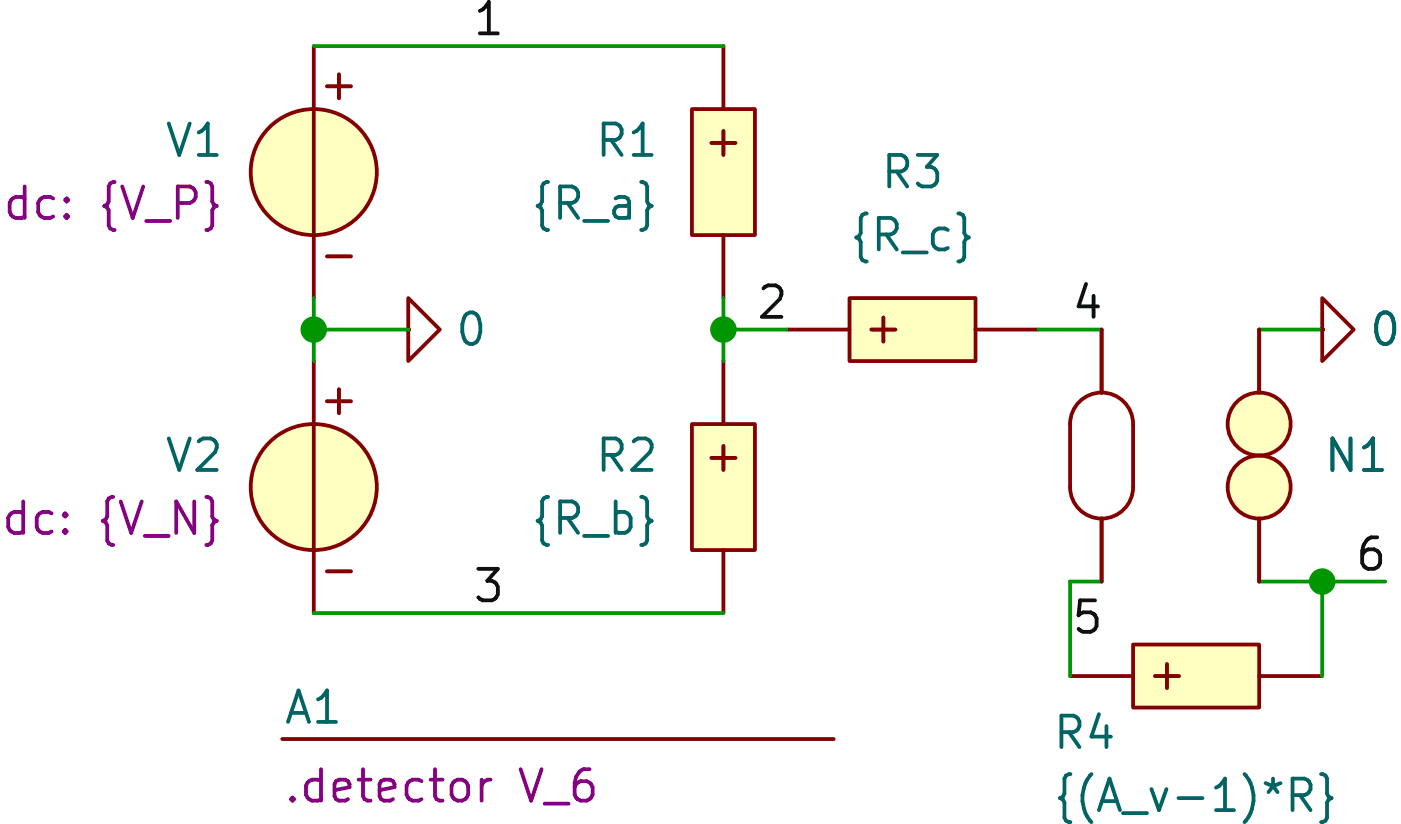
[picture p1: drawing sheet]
(kicad_sch
 (version 20231120)
 (generator "eeschema")
 (generator_version "8.0")
 (paper "A4")
 (title_block
  (title "VampBiasNullor"))
 (lib_symbols
  (symbol "SLiCAP:Command"
   (pin_numbers hide)
   (pin_names
    (offset 0) hide) (exclude_from_sim no) (in_bom yes) (on_board yes)
   (property "Reference" "A?" (at 0 1.27 0) (do_not_autoplace) (effects (font (size 1.27 1.27)) (justify left)))
   (property "Value" "" (at 0 -0.635 0) (effects (font (size 1.27 1.27)) (justify left) (hide yes)))
   (property "Footprint" "" (at 0 -1.27 0) (effects (font (size 1.27 1.27)) (justify left) (hide yes)))
   (property "Datasheet" "" (at 0 -1.27 0) (effects (font (size 1.27 1.27)) (justify left) (hide yes)))
   (property "Description" "SLiCAP command (.lib, .param, .model. subckt}" (at 23.114 -4.064 0) (effects (font (size 1.27 1.27)) (hide yes)))
   (property "command" "?" (at 0 -1.905 0) (do_not_autoplace) (effects (font (size 1.27 1.27)) (justify left)))
   (symbol "Command_0_1"
    (polyline (pts (xy 0 0) (xy 22.225 0)) (stroke (width 0) (type default)) (fill (type none)))))
  (symbol "SLiCAP:GND"
   (power)
   (pin_numbers hide)
   (pin_names
    (offset 0) hide) (exclude_from_sim no) (in_bom yes) (on_board yes)
   (property "Reference" "#0" (at 0 -5.08 0) (effects (font (size 1.27 1.27)) (hide yes)))
   (property "Value" "0" (at 0 -2.54 0) (do_not_autoplace) (effects (font (size 1.27 1.27))))
   (property "Footprint" "" (at 0 0 0) (effects (font (size 1.27 1.27)) (hide yes)))
   (property "Datasheet" "" (at 0 -10.16 0) (effects (font (size 1.27 1.27)) (hide yes)))
   (property "Description" "0V reference potential" (at 0 -7.62 0) (effects (font (size 1.27 1.27)) (hide yes)))
   (symbol "GND_0_1"
    (polyline (pts (xy -1.27 0) (xy 0 -1.27) (xy 1.27 0) (xy -1.27 0)) (stroke (width 0) (type default)) (fill (type none))))
   (symbol "GND_1_1"
    (pin power_in line (at 0 0 0) (length 0) (name "~" (effects (font (size 1.016 1.016)))) (number "1" (effects (font (size 1.016 1.016)))))))
  (symbol "SLiCAP:N"
   (pin_numbers hide)
   (pin_names
    (offset 0) hide) (exclude_from_sim no) (in_bom yes) (on_board yes)
   (property "Reference" "N?" (at 1.905 0 0) (effects (font (size 1.27 1.27)) (justify left)))
   (property "Value" "" (at 6.35 -0.635 0) (effects (font (size 1.27 1.27)) (justify left) (hide yes)))
   (property "Footprint" "" (at 0 -1.27 0) (effects (font (size 1.27 1.27)) (justify left) (hide yes)))
   (property "Datasheet" "" (at 0 -1.27 0) (effects (font (size 1.27 1.27)) (justify left) (hide yes)))
   (property "Description" "Nullor" (at 5.08 -4.064 0) (effects (font (size 1.27 1.27)) (hide yes)))
   (property "model" "N" (at 1.905 -1.905 0) (show_name) (effects (font (size 1.27 1.27)) (justify left) (hide yes)))
   (symbol "N_0_1"
    (arc (start -7.62 -1.27) (mid -7.248 -2.168) (end -6.35 -2.54) (stroke (width 0) (type default)) (fill (type none)))
    (arc (start -6.35 -2.54) (mid -5.452 -2.168) (end -5.08 -1.27) (stroke (width 0) (type default)) (fill (type none)))
    (arc (start -6.3499 2.5401) (mid -7.2479 2.1681) (end -7.6199 1.2701) (stroke (width 0) (type default)) (fill (type none)))
    (arc (start -5.0799 1.2701) (mid -5.4519 2.1681) (end -6.3499 2.5401) (stroke (width 0) (type default)) (fill (type none)))
    (polyline (pts (xy -7.62 1.27) (xy -7.62 -1.27)) (stroke (width 0) (type default)) (fill (type none))))
   (symbol "N_1_0"
    (pin power_out line (at 0 5.08 270) (length 2.54) (name "outP" (effects (font (size 1.27 1.27)))) (number "1" (effects (font (size 1.27 1.27)))))
    (pin power_out line (at 0 -5.08 90) (length 2.54) (name "outN" (effects (font (size 1.27 1.27)))) (number "2" (effects (font (size 1.27 1.27))))))
   (symbol "N_1_1"
    (circle (center 0 -1.27) (radius 1.27) (stroke (width 0) (type default)) (fill (type background)))
    (polyline (pts (xy -5.08 1.27) (xy -5.08 -1.27)) (stroke (width 0) (type default)) (fill (type background)))
    (circle (center 0 1.27) (radius 1.27) (stroke (width 0) (type default)) (fill (type background)))
    (pin input line (at -6.35 5.08 270) (length 2.54) (name "inp" (effects (font (size 1.27 1.27)))) (number "3" (effects (font (size 1.27 1.27)))))
    (pin input line (at -6.35 -5.08 90) (length 2.54) (name "inN" (effects (font (size 1.27 1.27)))) (number "4" (effects (font (size 1.27 1.27)))))))
  (symbol "SLiCAP:R"
   (pin_numbers hide)
   (pin_names
    (offset 1.016) hide) (exclude_from_sim no) (in_bom yes) (on_board yes)
   (property "Reference" "R?" (at 1.905 3.81 0) (effects (font (size 1.27 1.27)) (justify left)))
   (property "Value" "?" (at 1.905 1.905 0) (show_name) (effects (font (size 1.27 1.27)) (justify left)))
   (property "Footprint" "" (at 0.635 -3.175 0) (effects (font (size 1.27 1.27)) (hide yes)))
   (property "Datasheet" "" (at 0.635 -3.175 0) (effects (font (size 1.27 1.27)) (hide yes)))
   (property "Description" "Resistor (cannot have zero resistance)" (at 21.082 -5.842 0) (effects (font (size 1.27 1.27)) (hide yes)))
   (property "model" "R" (at 1.905 -3.81 0) (show_name) (effects (font (size 1.27 1.27)) (justify left) (hide yes)))
   (property "noisetemp" "0" (at 1.905 0 0) (show_name) (effects (font (size 1.27 1.27)) (justify left)))
   (property "noiseflow" "0" (at 15.24 0 0) (show_name) (effects (font (size 1.27 1.27)) (justify left)))
   (property "dcvar" "0" (at 1.905 -1.905 0) (show_name) (effects (font (size 1.27 1.27)) (justify left)))
   (property "dcvarlot" "0" (at 15.24 -1.905 0) (show_name) (effects (font (size 1.27 1.27)) (justify left)))
   (symbol "R_0_0"
    (text "+" (at 0 1.27 0) (effects (font (size 1.27 1.27)))))
   (symbol "R_1_0"
    (pin passive line (at 0 5.08 270) (length 2.54) (name "1" (effects (font (size 1.27 1.27)))) (number "1" (effects (font (size 1.27 1.27)))))
    (pin passive line (at 0 -5.08 90) (length 2.54) (name "2" (effects (font (size 1.27 1.27)))) (number "2" (effects (font (size 1.27 1.27))))))
   (symbol "R_1_1"
    (rectangle (start -1.27 2.54) (end 1.27 -2.54) (stroke (width 0) (type solid)) (fill (type background)))))
  (symbol "SLiCAP:V"
   (pin_numbers hide)
   (pin_names
    (offset 0) hide) (exclude_from_sim no) (in_bom yes) (on_board yes)
   (property "Reference" "V?" (at 3.175 4.445 0) (effects (font (size 1.27 1.27)) (justify left)))
   (property "Value" "?" (at 3.175 2.54 0) (show_name) (effects (font (size 1.27 1.27)) (justify left)))
   (property "Footprint" "" (at 0 -1.27 0) (effects (font (size 1.27 1.27)) (justify left) (hide yes)))
   (property "Datasheet" "" (at 0 -1.27 0) (effects (font (size 1.27 1.27)) (justify left) (hide yes)))
   (property "Description" "Independent voltage source" (at 16.51 -7.112 0) (effects (font (size 1.27 1.27)) (hide yes)))
   (property "noise" "0" (at 3.175 -3.175 0) (show_name) (effects (font (size 1.27 1.27)) (justify left)))
   (property "dc" "0" (at 3.175 0.635 0) (show_name) (effects (font (size 1.27 1.27)) (justify left)))
   (property "dcvar" "0" (at 3.175 -1.27 0) (show_name) (effects (font (size 1.27 1.27)) (justify left)))
   (property "model" "V" (at 3.175 -5.08 0) (show_name) (effects (font (size 1.27 1.27)) (justify left) (hide yes)))
   (symbol "V_0_0"
    (text "+" (at -1.016 3.556 0) (effects (font (size 1.27 1.27))))
    (text "-" (at -1.016 -3.302 0) (effects (font (size 1.27 1.27))))
    (pin power_out line (at 0 5.08 270) (length 2.54) (name "p" (effects (font (size 1.27 1.27)))) (number "1" (effects (font (size 1.27 1.27)))))
    (pin power_out line (at 0 -5.08 90) (length 2.54) (name "n" (effects (font (size 1.27 1.27)))) (number "2" (effects (font (size 1.27 1.27))))))
   (symbol "V_0_1"
    (polyline (pts (xy 0 2.54) (xy 0 -2.54)) (stroke (width 0) (type solid)) (fill (type none))))
   (symbol "V_1_0"
    (circle (center 0 0) (radius 2.54) (stroke (width 0) (type solid)) (fill (type background))))))
 (junction
  (at 77.47 52.07)
  (diameter 0)
  (color 0 0 0 0))
 (junction
  (at 60.96 52.07)
  (diameter 0)
  (color 0 0 0 0))
 (junction
  (at 101.6 62.23)
  (diameter 0)
  (color 0 0 0 0))
 (wire
  (pts (xy 91.44 62.23) (xy 91.44 66.04))
  (stroke (width 0) (type default)))
 (wire
  (pts (xy 60.96 52.07) (xy 64.77 52.07))
  (stroke (width 0) (type default)))
 (wire
  (pts (xy 60.96 52.07) (xy 60.96 50.8))
  (stroke (width 0) (type default)))
 (wire
  (pts (xy 101.6 62.23) (xy 104.14 62.23))
  (stroke (width 0) (type default)))
 (wire
  (pts (xy 92.71 62.23) (xy 91.44 62.23))
  (stroke (width 0) (type default)))
 (wire
  (pts (xy 77.47 53.34) (xy 77.47 52.07))
  (stroke (width 0) (type default)))
 (wire
  (pts (xy 99.06 62.23) (xy 101.6 62.23))
  (stroke (width 0) (type default)))
 (wire
  (pts (xy 90.17 52.07) (xy 92.71 52.07))
  (stroke (width 0) (type default)))
 (wire
  (pts (xy 60.96 40.64) (xy 77.47 40.64))
  (stroke (width 0) (type default)))
 (wire
  (pts (xy 77.47 50.8) (xy 77.47 52.07))
  (stroke (width 0) (type default)))
 (wire
  (pts (xy 99.06 52.07) (xy 101.6 52.07))
  (stroke (width 0) (type default)))
 (wire
  (pts (xy 77.47 52.07) (xy 80.01 52.07))
  (stroke (width 0) (type default)))
 (wire
  (pts (xy 101.6 62.23) (xy 101.6 66.04))
  (stroke (width 0) (type default)))
 (wire
  (pts (xy 60.96 63.5) (xy 77.47 63.5))
  (stroke (width 0) (type default)))
 (wire
  (pts (xy 60.96 53.34) (xy 60.96 52.07))
  (stroke (width 0) (type default)))
 (label "5"
  (at 91.44 64.77 0)
  (fields_autoplaced yes)
  (effects (font (size 1.27 1.27)) (justify left bottom)))
 (label "2"
  (at 78.74 52.07 0)
  (fields_autoplaced yes)
  (effects (font (size 1.27 1.27)) (justify left bottom)))
 (label "6"
  (at 102.87 62.23 0)
  (fields_autoplaced yes)
  (effects (font (size 1.27 1.27)) (justify left bottom)))
 (label "4"
  (at 91.44 52.07 0)
  (fields_autoplaced yes)
  (effects (font (size 1.27 1.27)) (justify left bottom)))
 (label "3"
  (at 67.31 63.5 0)
  (fields_autoplaced yes)
  (effects (font (size 1.27 1.27)) (justify left bottom)))
 (label "1"
  (at 67.31 40.64 0)
  (fields_autoplaced yes)
  (effects (font (size 1.27 1.27)) (justify left bottom)))
 (symbol
  (lib_id "SLiCAP:V")
  (at 60.96 45.72 0)
  (mirror y)
  (unit 1)
  (exclude_from_sim no)
  (in_bom yes)
  (on_board yes)
  (dnp no)
  (property "Reference" "V1" (at 57.404 44.45 0) (effects (font (size 1.27 1.27)) (justify left)))
  (property "Value" "0" (at 57.15 43.0529 0) (effects (font (size 1.27 1.27)) (justify left) (hide yes)))
  (property "Footprint" "" (at 60.96 46.99 0) (effects (font (size 1.27 1.27)) (justify left) (hide yes)))
  (property "Datasheet" "" (at 60.96 46.99 0) (effects (font (size 1.27 1.27)) (justify left) (hide yes)))
  (property "Description" "Independent voltage source" (at 44.45 52.832 0) (effects (font (size 1.27 1.27)) (hide yes)))
  (property "noise" "0" (at 57.15 44.3229 0) (show_name yes) (effects (font (size 1.27 1.27)) (justify left) (hide yes)))
  (property "dc" "{V_P}" (at 57.404 46.99 0) (show_name yes) (effects (font (size 1.27 1.27)) (justify left)))
  (property "dcvar" "0" (at 57.15 48.1329 0) (show_name yes) (effects (font (size 1.27 1.27)) (justify left) (hide yes)))
  (property "model" "V" (at 57.785 50.8 0) (show_name yes) (effects (font (size 1.27 1.27)) (justify left) (hide yes)))
  (pin "2")
  (pin "1"))
 (symbol
  (lib_id "SLiCAP:R")
  (at 77.47 58.42 0)
  (mirror y)
  (unit 1)
  (exclude_from_sim no)
  (in_bom yes)
  (on_board yes)
  (dnp no)
  (fields_autoplaced yes)
  (property "Reference" "R2" (at 74.93 57.1499 0) (effects (font (size 1.27 1.27)) (justify left)))
  (property "Value" "{R_b}" (at 74.93 59.6899 0) (effects (font (size 1.27 1.27)) (justify left)))
  (property "Footprint" "" (at 76.835 61.595 0) (effects (font (size 1.27 1.27)) (hide yes)))
  (property "Datasheet" "" (at 76.835 61.595 0) (effects (font (size 1.27 1.27)) (hide yes)))
  (property "Description" "Resistor (cannot have zero resistance)" (at 56.388 64.262 0) (effects (font (size 1.27 1.27)) (hide yes)))
  (property "model" "R" (at 75.565 62.23 0) (show_name yes) (effects (font (size 1.27 1.27)) (justify left) (hide yes)))
  (property "noisetemp" "0" (at 74.93 57.1499 0) (show_name yes) (effects (font (size 1.27 1.27)) (justify left) (hide yes)))
  (property "noiseflow" "0" (at 74.93 59.6899 0) (show_name yes) (effects (font (size 1.27 1.27)) (justify left) (hide yes)))
  (property "dcvar" "0" (at 74.93 62.2299 0) (show_name yes) (effects (font (size 1.27 1.27)) (justify left) (hide yes)))
  (property "dcvarlot" "0" (at 74.93 64.7699 0) (show_name yes) (effects (font (size 1.27 1.27)) (justify left) (hide yes)))
  (pin "1")
  (pin "2"))
 (symbol
  (lib_id "SLiCAP:R")
  (at 77.47 45.72 0)
  (mirror y)
  (unit 1)
  (exclude_from_sim no)
  (in_bom yes)
  (on_board yes)
  (dnp no)
  (fields_autoplaced yes)
  (property "Reference" "R1" (at 74.93 44.4499 0) (effects (font (size 1.27 1.27)) (justify left)))
  (property "Value" "{R_a}" (at 74.93 46.9899 0) (effects (font (size 1.27 1.27)) (justify left)))
  (property "Footprint" "" (at 76.835 48.895 0) (effects (font (size 1.27 1.27)) (hide yes)))
  (property "Datasheet" "" (at 76.835 48.895 0) (effects (font (size 1.27 1.27)) (hide yes)))
  (property "Description" "Resistor (cannot have zero resistance)" (at 56.388 51.562 0) (effects (font (size 1.27 1.27)) (hide yes)))
  (property "model" "R" (at 75.565 49.53 0) (show_name yes) (effects (font (size 1.27 1.27)) (justify left) (hide yes)))
  (property "noisetemp" "0" (at 74.93 44.4499 0) (show_name yes) (effects (font (size 1.27 1.27)) (justify left) (hide yes)))
  (property "noiseflow" "0" (at 74.93 46.9899 0) (show_name yes) (effects (font (size 1.27 1.27)) (justify left) (hide yes)))
  (property "dcvar" "0" (at 74.93 49.5299 0) (show_name yes) (effects (font (size 1.27 1.27)) (justify left) (hide yes)))
  (property "dcvarlot" "0" (at 74.93 52.0699 0) (show_name yes) (effects (font (size 1.27 1.27)) (justify left) (hide yes)))
  (pin "1")
  (pin "2"))
 (symbol
  (lib_id "SLiCAP:GND")
  (at 101.6 52.07 90)
  (unit 1)
  (exclude_from_sim no)
  (in_bom yes)
  (on_board yes)
  (dnp no)
  (property "Reference" "#02" (at 106.68 52.07 0) (effects (font (size 1.27 1.27)) (hide yes)))
  (property "Value" "0" (at 104.14 52.07 90) (do_not_autoplace yes) (effects (font (size 1.27 1.27))))
  (property "Footprint" "" (at 101.6 52.07 0) (effects (font (size 1.27 1.27)) (hide yes)))
  (property "Datasheet" "" (at 111.76 52.07 0) (effects (font (size 1.27 1.27)) (hide yes)))
  (property "Description" "0V reference potential" (at 109.22 52.07 0) (effects (font (size 1.27 1.27)) (hide yes)))
  (pin "1"))
 (symbol
  (lib_id "SLiCAP:R")
  (at 85.09 52.07 90)
  (unit 1)
  (exclude_from_sim no)
  (in_bom yes)
  (on_board yes)
  (dnp no)
  (fields_autoplaced yes)
  (property "Reference" "R3" (at 85.09 45.72 90) (effects (font (size 1.27 1.27))))
  (property "Value" "{R_c}" (at 85.09 48.26 90) (effects (font (size 1.27 1.27))))
  (property "Footprint" "" (at 88.265 51.435 0) (effects (font (size 1.27 1.27)) (hide yes)))
  (property "Datasheet" "" (at 88.265 51.435 0) (effects (font (size 1.27 1.27)) (hide yes)))
  (property "Description" "Resistor (cannot have zero resistance)" (at 90.932 30.988 0) (effects (font (size 1.27 1.27)) (hide yes)))
  (property "model" "R" (at 88.9 50.165 0) (show_name yes) (effects (font (size 1.27 1.27)) (justify left) (hide yes)))
  (property "noisetemp" "0" (at 83.8199 49.53 0) (show_name yes) (effects (font (size 1.27 1.27)) (justify left) (hide yes)))
  (property "noiseflow" "0" (at 86.3599 49.53 0) (show_name yes) (effects (font (size 1.27 1.27)) (justify left) (hide yes)))
  (property "dcvar" "0" (at 88.8999 49.53 0) (show_name yes) (effects (font (size 1.27 1.27)) (justify left) (hide yes)))
  (property "dcvarlot" "0" (at 91.4399 49.53 0) (show_name yes) (effects (font (size 1.27 1.27)) (justify left) (hide yes)))
  (pin "1")
  (pin "2"))
 (symbol
  (lib_id "SLiCAP:R")
  (at 96.52 66.04 90)
  (unit 1)
  (exclude_from_sim no)
  (in_bom yes)
  (on_board yes)
  (dnp no)
  (property "Reference" "R4" (at 90.678 68.326 90) (effects (font (size 1.27 1.27)) (justify right)))
  (property "Value" "{(A_v-1)*R}" (at 90.678 70.866 90) (effects (font (size 1.27 1.27)) (justify right)))
  (property "Footprint" "" (at 99.695 65.405 0) (effects (font (size 1.27 1.27)) (hide yes)))
  (property "Datasheet" "" (at 99.695 65.405 0) (effects (font (size 1.27 1.27)) (hide yes)))
  (property "Description" "Resistor (cannot have zero resistance)" (at 102.362 44.958 0) (effects (font (size 1.27 1.27)) (hide yes)))
  (property "model" "R" (at 100.33 64.135 0) (show_name yes) (effects (font (size 1.27 1.27)) (justify left) (hide yes)))
  (property "noisetemp" "0" (at 95.2499 63.5 0) (show_name yes) (effects (font (size 1.27 1.27)) (justify left) (hide yes)))
  (property "noiseflow" "0" (at 97.7899 63.5 0) (show_name yes) (effects (font (size 1.27 1.27)) (justify left) (hide yes)))
  (property "dcvar" "0" (at 100.3299 63.5 0) (show_name yes) (effects (font (size 1.27 1.27)) (justify left) (hide yes)))
  (property "dcvarlot" "0" (at 102.8699 63.5 0) (show_name yes) (effects (font (size 1.27 1.27)) (justify left) (hide yes)))
  (pin "1")
  (pin "2"))
 (symbol
  (lib_id "SLiCAP:Command")
  (at 59.69 68.58 0)
  (unit 1)
  (exclude_from_sim no)
  (in_bom yes)
  (on_board yes)
  (dnp no)
  (fields_autoplaced yes)
  (property "Reference" "A1" (at 59.69 67.31 0) (do_not_autoplace yes) (effects (font (size 1.27 1.27)) (justify left)))
  (property "Value" "~" (at 59.69 69.215 0) (effects (font (size 1.27 1.27)) (justify left) (hide yes)))
  (property "Footprint" "" (at 59.69 69.85 0) (effects (font (size 1.27 1.27)) (justify left) (hide yes)))
  (property "Datasheet" "" (at 59.69 69.85 0) (effects (font (size 1.27 1.27)) (justify left) (hide yes)))
  (property "Description" "SLiCAP command (.lib, .param, .model. subckt}" (at 82.804 72.644 0) (effects (font (size 1.27 1.27)) (hide yes)))
  (property "command" ".detector V_6" (at 59.69 70.485 0) (do_not_autoplace yes) (effects (font (size 1.27 1.27)) (justify left))))
 (symbol
  (lib_id "SLiCAP:V")
  (at 60.96 58.42 0)
  (mirror y)
  (unit 1)
  (exclude_from_sim no)
  (in_bom yes)
  (on_board yes)
  (dnp no)
  (property "Reference" "V2" (at 57.404 57.15 0) (effects (font (size 1.27 1.27)) (justify left)))
  (property "Value" "0" (at 57.15 55.7529 0) (effects (font (size 1.27 1.27)) (justify left) (hide yes)))
  (property "Footprint" "" (at 60.96 59.69 0) (effects (font (size 1.27 1.27)) (justify left) (hide yes)))
  (property "Datasheet" "" (at 60.96 59.69 0) (effects (font (size 1.27 1.27)) (justify left) (hide yes)))
  (property "Description" "Independent voltage source" (at 44.45 65.532 0) (effects (font (size 1.27 1.27)) (hide yes)))
  (property "noise" "0" (at 57.15 57.0229 0) (show_name yes) (effects (font (size 1.27 1.27)) (justify left) (hide yes)))
  (property "dc" "{V_N}" (at 57.404 59.69 0) (show_name yes) (effects (font (size 1.27 1.27)) (justify left)))
  (property "dcvar" "0" (at 57.15 60.8329 0) (show_name yes) (effects (font (size 1.27 1.27)) (justify left) (hide yes)))
  (property "model" "V" (at 57.785 63.5 0) (show_name yes) (effects (font (size 1.27 1.27)) (justify left) (hide yes)))
  (pin "2")
  (pin "1"))
 (symbol
  (lib_id "SLiCAP:N")
  (at 99.06 57.15 0)
  (unit 1)
  (exclude_from_sim no)
  (in_bom yes)
  (on_board yes)
  (dnp no)
  (fields_autoplaced yes)
  (property "Reference" "N1" (at 101.6 57.1498 0) (effects (font (size 1.27 1.27)) (justify left)))
  (property "Value" "~" (at 105.41 57.785 0) (effects (font (size 1.27 1.27)) (justify left) (hide yes)))
  (property "Footprint" "" (at 99.06 58.42 0) (effects (font (size 1.27 1.27)) (justify left) (hide yes)))
  (property "Datasheet" "" (at 99.06 58.42 0) (effects (font (size 1.27 1.27)) (justify left) (hide yes)))
  (property "Description" "Nullor" (at 104.14 61.214 0) (effects (font (size 1.27 1.27)) (hide yes)))
  (property "model" "N" (at 100.965 59.055 0) (show_name yes) (effects (font (size 1.27 1.27)) (justify left) (hide yes)))
  (pin "1")
  (pin "4")
  (pin "2")
  (pin "3"))
 (symbol
  (lib_id "SLiCAP:GND")
  (at 64.77 52.07 90)
  (unit 1)
  (exclude_from_sim no)
  (in_bom yes)
  (on_board yes)
  (dnp no)
  (property "Reference" "#01" (at 69.85 52.07 0) (effects (font (size 1.27 1.27)) (hide yes)))
  (property "Value" "0" (at 67.31 52.07 90) (do_not_autoplace yes) (effects (font (size 1.27 1.27))))
  (property "Footprint" "" (at 64.77 52.07 0) (effects (font (size 1.27 1.27)) (hide yes)))
  (property "Datasheet" "" (at 74.93 52.07 0) (effects (font (size 1.27 1.27)) (hide yes)))
  (property "Description" "0V reference potential" (at 72.39 52.07 0) (effects (font (size 1.27 1.27)) (hide yes)))
  (pin "1"))
 (sheet_instances
  (path ""
   (page "1"))))
